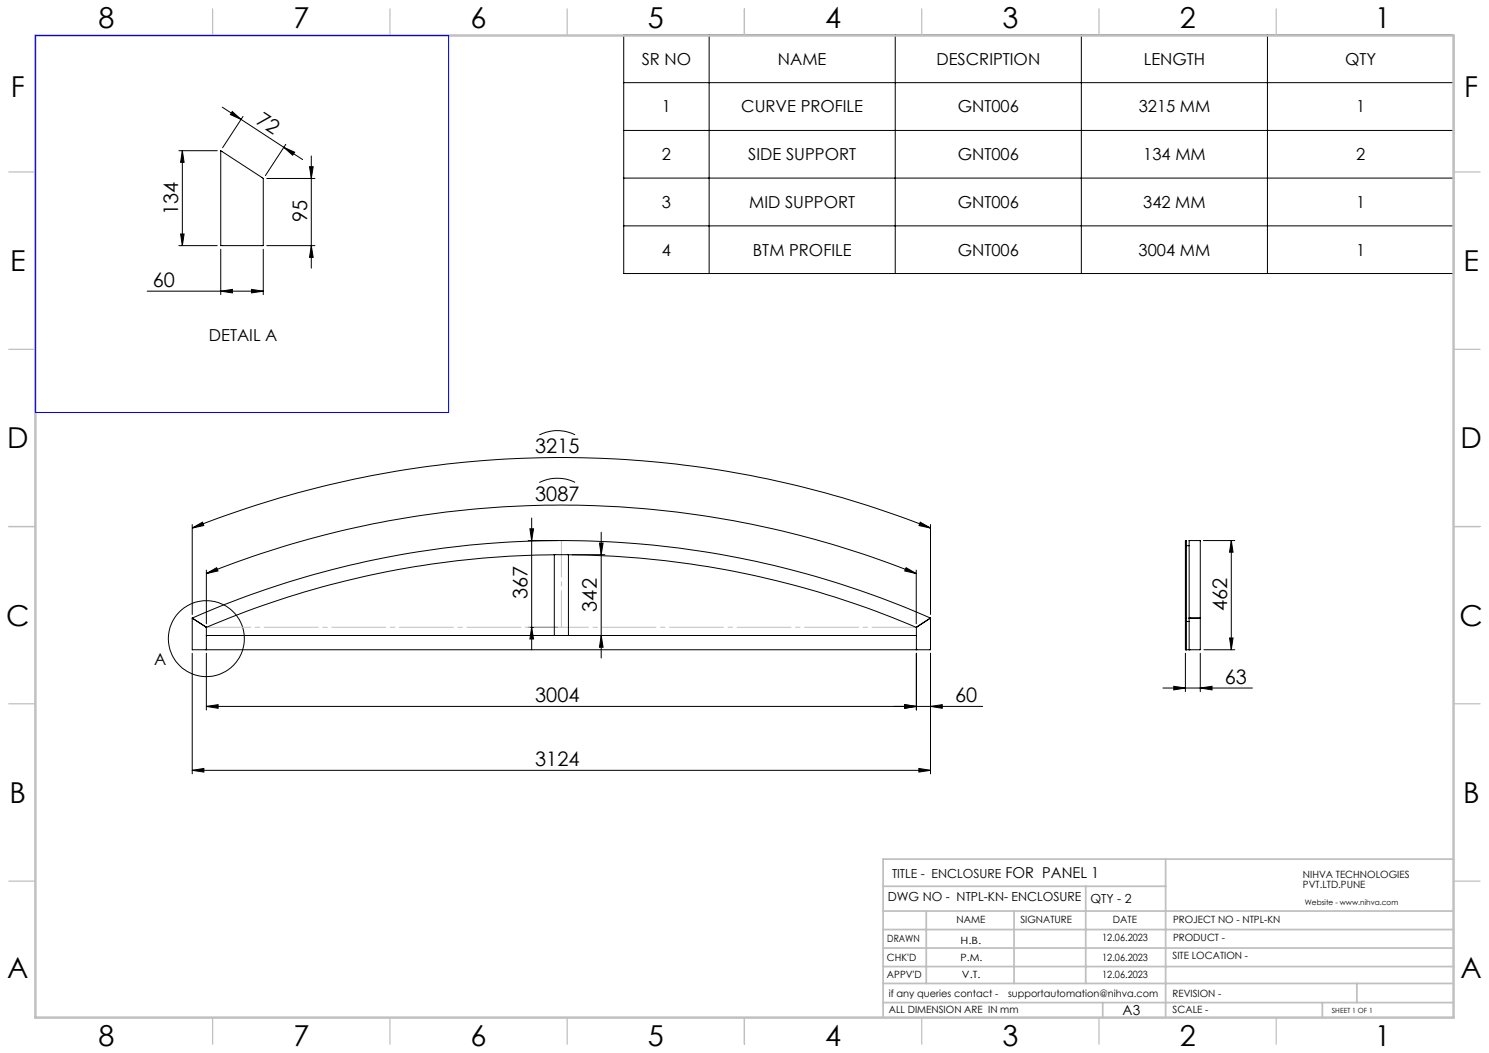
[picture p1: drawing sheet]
<svg xmlns="http://www.w3.org/2000/svg" width="420mm" height="297mm" viewBox="0 0 420 297" stroke-linecap="round" stroke-linejoin="round" font-family="sans-serif">
<g fill="none" stroke="#000" stroke-width=".28">
<path d="M175.9 9.9h234.1v67.2h-234.1zM200 9.9v67.2M252.5 9.9v67.2M305 9.9v67.2M357.5 9.9v67.2M62.7 30.2l5.3 3.5M65.5 31.5l2.5 2.2-3-1.4zM68 33.7l12 7.9M68.5 32.8l-5.7 8.9M175.9 23.3h234.1M175.9 36.8h234.1M50.4 42.5h10.9"/>
<path d="M51.4 42.5l.5 3.3h-1zM51.4 42.5v26.8M62.3 42.5l12 7.8v19h-12zM75.2 50.3h13.6M80 41.6l5.4 3.4M80 41.6l3.1 1.3-.5 .9zM80.6 40.7l-5.7 8.8M87.3 47h1l-.5 3.3zM87.8 44v31.6M175.9 50.2h234.1M50.4 69.3h10.9M50.9 66h1l-.5 3.3z"/>
<path d="M62.3 70.3v12.8M74.3 70.3v12.8M75.2 69.3h13.6M87.8 69.3l.5 3.3h-1zM175.9 63.7h234.1M41.5 82.1h32.8M62.3 82.1l3.2-.5v1zM70.9 81.6l3.4 .5-3.4 .5zM162.2 122.6a11.4 11.4 0 0 0-10.1 .1M162.2 136.1a11.4 11.4 0 0 0-10.1 0M54.2 148.9l2.9-1.6 .4 .9zM54.2 148.9a282.4 282.4 0 0 1 208.3 0"/>
<path d="M54.2 148v25.3M149 152.5h8.3M149.5 149.2h1l-.5 3.3zM150 146.1v37.2M156.4 156.5a255.6 255.6 0 0 0-98.2 20.4M156.4 156.5h3.9M156.4 156.5v22.7M160.3 156.5a255.6 255.6 0 0 1 98.2 20.4l.1-.1M160.3 156.5v22.7M161.3 156.5h9.3M169.1 153.2h1l-.5 3.3zM169.6 150.1v35.5"/>
<path d="M259.6 147.3l2.9 1.6-3.3-.7zM262.5 148v25.3M334.6 153.9h.8M339.4 152.5h8.9M347.3 152.5v30.8M347.3 152.5l.5 3.2h-1zM54.2 174.3l.1 .1M54.2 174.3a258.7 258.7 0 0 1 208.3 0M54.2 174.3v9h4M54.3 174.4l3.8 2.4M58.1 176.8l.1 .1M58.2 161.8l2.9-1.7 .4 .9z"/>
<path d="M58.2 161.8a268.9 268.9 0 0 1 200.2 0M58.2 179.2v4.1M58.2 160.8v15.1M58.2 176.9v2.3M58.2 179.2h98.2M149 176.9h8.3M150 176.9l.5 3.3h-1zM156.4 179.2h3.9M160.3 179.2h98.2M169.6 179.2l.5 3.4h-1zM255.6 160.1l2.8 1.7-3.2-.8zM258.4 160.8v15.1"/>
<path d="M258.5 179.2v4.1M258.6 176.8l-.1 2.4M262.3 174.4l-3.7 2.4M262.5 174.3v9h-4M262.5 174.3l-.2 .1M334.4 174.4v8.9h4.2v-8.9M334.5 174.3l-.1 .1M334.5 174.3h.1M334.6 174.3h.1M334.6 174.3v-21.8h-.1l-.1 21.9M334.6 174.3v9M334.6 175.3h.8"/>
<path d="M335.4 174.3v-21.8h3.1l.1 21.9M335.4 174.3h.1M335.4 174.3v9M335.4 174.3h3.1M338.5 174.3l.1 .1M346.8 179.9h1l-.5 3.4zM54.2 184.3v34M58.2 199.2l3.3-.4v1zM58.2 184.3v16M58.2 199.2h219M58.2 183.3h200.3M255.2 198.8l3.3 .4-3.3 .6z"/>
<path d="M258.5 184.3v16M262.5 199.2l3.3-.4v1zM262.5 184.3v34M328 194.1h25.3M331.1 193.6l3.3 .5-3.3 .5zM334.4 184.3v10.8M335.4 183.3h.1M338.6 194.1l3.3-.5v1zM338.6 184.3v10.8M339.6 183.3h8.7M54.2 217.3l3.3-.6v1.1zM54.2 217.3h208.3"/>
<path d="M259.2 216.7l3.3 .6-3.3 .5z"/>
<circle cx="58.2" cy="180.1" r="10.7"/>
</g>
<path d="M58.2 176.9h200.3" fill="none" stroke="#c0c0c0" stroke-width=".28" stroke-dasharray="15.2 1.3 1.3 1.3" stroke-dashoffset="2.8"/>
<path d="M158.4 176.9v-24.5" fill="none" stroke="#c0c0c0" stroke-width=".28" stroke-dasharray="15.2 1.3 1.3 1.3" stroke-dashoffset="4.9"/>
<g fill="none" stroke="#c0c0c0" stroke-width=".35">
<path d="M60 2.5v7.5M110 2.5v7.5M160 2.5v7.5M210 2.5v7.5M260 2.5v7.5M310 2.5v7.5M360 2.5v7.5M2.5 48.5h7.5M410 48.5h7.5M2.5 98.5h7.5M410 98.5h7.5M2.5 148.5h7.5"/>
<path d="M410 148.5h7.5M2.5 198.5h7.5M410 198.5h7.5M2.5 248.5h7.5M410 248.5h7.5M60 287v7.5M110 287v7.5M160 287v7.5M210 287v7.5M260 287v7.5M310 287v7.5M360 287v7.5"/>
</g>
<g fill="none" stroke="#c0c0c0" stroke-width=".5">
<path d="M249.1 257h160.9M249.1 250h79.7M261.3 257v20.4M286 257v20.4M306.2 250v27.4M328.8 242.3v44.7M410 242.3h-160.9v44.7M249.1 272.6h160.9M249.1 267.4h160.9M249.1 262.2h160.9M249.1 277.4h160.9M382.7 277.4v5.4"/>
<path d="M249.1 282.8h160.9M311 282.8v4.2M373 282.8v4.2"/>
</g>
<path d="M10 10h400v277h-400z" fill="none" stroke="#c0c0c0" stroke-width=".7"/>
<path d="M10 10h116.5v106.3h-116.5z" fill="none" stroke="#00f" stroke-width=".28"/>
<g fill="#000">
<path d="M65.5 31.5l2.5 2.2-3-1.4zM80 41.6l3.1 1.3-.5 .9z"/>
<path d="M70.9 81.6l3.4 .5-3.4 .5zM62.3 82.1l3.2-.5v1z"/>
<path d="M259.6 147.3l2.9 1.6-3.3-.7zM54.2 148.9l2.9-1.6 .4 .9z"/>
<path d="M150 176.9l.5 3.3h-1zM149.5 149.2h1l-.5 3.3z"/>
<path d="M169.6 179.2l.5 3.4h-1zM169.1 153.2h1l-.5 3.3z"/>
<path d="M255.6 160.1l2.8 1.7-3.2-.8zM58.2 161.8l2.9-1.7 .4 .9z"/>
<path d="M58.2 199.2l3.3-.4v1zM255.2 198.8l3.3 .4-3.3 .6z"/>
<path d="M338.6 194.1l3.3-.5v1zM331.1 193.6l3.3 .5-3.3 .5z"/>
<path d="M346.8 179.9h1l-.5 3.4zM347.3 152.5l.5 3.2h-1zM87.8 69.3l.5 3.3h-1zM87.3 47h1l-.5 3.3zM50.9 66h1l-.5 3.3zM51.4 42.5l.5 3.3h-1z"/>
<path d="M54.2 217.3l3.3-.6v1.1zM259.2 216.7l3.3 .6-3.3 .5zM255.2 198.8l3.3 .4-3.3 .6zM262.5 199.2l3.3-.4v1z"/>
</g>
<g font-size="8.1">
<text x="27.8" y="8">8</text>
<text x="82.8" y="8">7</text>
<text x="132.8" y="8">6</text>
<text x="182.8" y="8">5</text>
<text x="232.8" y="8">4</text>
<text x="282.8" y="8">3</text>
<text x="332.8" y="8">2</text>
<text x="387.8" y="8">1</text>
<text x="3" y="27.2">F</text>
<text x="413" y="27.2">F</text>
<text x="2.8" y="76.5">E</text>
<text x="412.8" y="76.5">E</text>
<text x="2" y="126.5">D</text>
<text x="412" y="126.5">D</text>
<text x="1.7" y="176.5">C</text>
<text x="411.7" y="176.5">C</text>
<text x="2.7" y="226.5">B</text>
<text x="412.7" y="226.5">B</text>
<text x="2" y="275.7">A</text>
<text x="412" y="275.7">A</text>
<text x="27.8" y="295">8</text>
<text x="82.8" y="295">7</text>
<text x="132.8" y="295">6</text>
<text x="182.8" y="295">5</text>
<text x="232.8" y="295">4</text>
<text x="282.8" y="295">3</text>
<text x="332.8" y="295">2</text>
<text x="387.8" y="295">1</text>
</g>
<g font-size="5.6">
<text x="72" y="34.8" transform="rotate(33 72 34.8)">72</text>
<text x="50.2" y="60.6" transform="rotate(-90 50.2 60.6)">134</text>
<text x="86.6" y="62.6" transform="rotate(-90 86.6 62.6)">95</text>
<text x="43.1" y="80.9">60</text>
<text x="151" y="127.8">3215</text>
<text x="151" y="141.2">3087</text>
<text x="148.8" y="168.9" transform="rotate(-90 148.8 168.9)">367</text>
<text x="168.4" y="172.5" transform="rotate(-90 168.4 172.5)">342</text>
<text x="346.1" y="172.4" transform="rotate(-90 346.1 172.4)">462</text>
<text x="345.5" y="192.8">63</text>
<text x="151" y="198">3004</text>
<text x="269.4" y="198">60</text>
<text x="151" y="216">3124</text>
</g>
<g font-size="4.7">
<text x="181" y="18.3">SR NO</text>
<text x="219.4" y="18.3">NAME</text>
<text x="264.1" y="18.3">DESCRIPTION</text>
<text x="322.6" y="18.3">LENGTH</text>
<text x="379.4" y="18.3">QTY</text>
<text x="186.7" y="31.7">1</text>
<text x="209.1" y="31.7">CURVE PROFILE</text>
<text x="270.2" y="31.7">GNT006</text>
<text x="321.2" y="31.7">3215 MM</text>
<text x="382.5" y="31.7">1</text>
<text x="186.7" y="45.2">2</text>
<text x="211.1" y="45.2">SIDE SUPPORT</text>
<text x="270.2" y="45.2">GNT006</text>
<text x="322.5" y="45.2">134 MM</text>
<text x="382.5" y="45.2">2</text>
<text x="186.7" y="58.6">3</text>
<text x="211.3" y="58.6">MID SUPPORT</text>
<text x="270.1" y="58.6">GNT006</text>
<text x="322.5" y="58.6">342 MM</text>
<text x="382.5" y="58.6">1</text>
<text x="186.7" y="72.1">4</text>
<text x="212.3" y="72.1">BTM PROFILE</text>
<text x="270.1" y="72.1">GNT006</text>
<text x="321.2" y="72.1">3004 MM</text>
<text x="382.5" y="72.1">1</text>
<text x="58.9" y="96.1">DETAIL A</text>
<text x="43.5" y="187.5">A</text>
</g>
<text font-size="4.2" x="283.6" y="247.5">FOR PANEL 1</text>
<text font-size="3.9" x="316.7" y="286.4">A3</text>
<g font-size="3.5">
<text x="251.6" y="247.6">TITLE - ENCLOSURE</text>
<text x="250.4" y="254.2">DWG NO - NTPL-KN- ENCLOSURE</text>
<text x="307.6" y="254.8">QTY - 2</text>
</g>
<g font-size="2.8">
<text x="367.5" y="247.7">NIHVA TECHNOLOGIES</text>
<text x="367.5" y="250.5">PVT.LTD.PUNE</text>
<text x="269.8" y="260.4">NAME</text>
<text x="287.8" y="260.4">SIGNATURE</text>
<text x="313.9" y="260.5">DATE</text>
<text x="330.9" y="260.5">PROJECT NO - NTPL-KN</text>
<text x="250.3" y="265.7">DRAWN</text>
<text x="270.9" y="266.1">H.B.</text>
<text x="310.9" y="265.5">12.06.2023</text>
<text x="330.9" y="265.5">PRODUCT -</text>
<text x="250.2" y="271.1">CHK'D</text>
<text x="250.2" y="275.8">APPV'D</text>
<text x="270.9" y="271.1">P.M.</text>
<text x="271.3" y="275.8">V.T.</text>
<text x="310.9" y="271.1">12.06.2023</text>
<text x="310.9" y="275.8">12.06.2023</text>
<text x="330.7" y="270.6">SITE LOCATION -</text>
<text x="250.7" y="281.1">if any queries contact -</text>
<text x="284.3" y="281.1">supportautomation@nihva.com</text>
<text x="330.7" y="281.1">REVISION -</text>
<text x="250.7" y="285.6">ALL DIMENSION ARE IN mm</text>
<text x="330.7" y="285.6">SCALE -</text>
</g>
<text font-size="2.1" x="368.1" y="255.1">Website - www.nihva.com</text>
<text font-size="2" x="375.7" y="285.6">SHEET 1 OF 1</text>
</svg>
